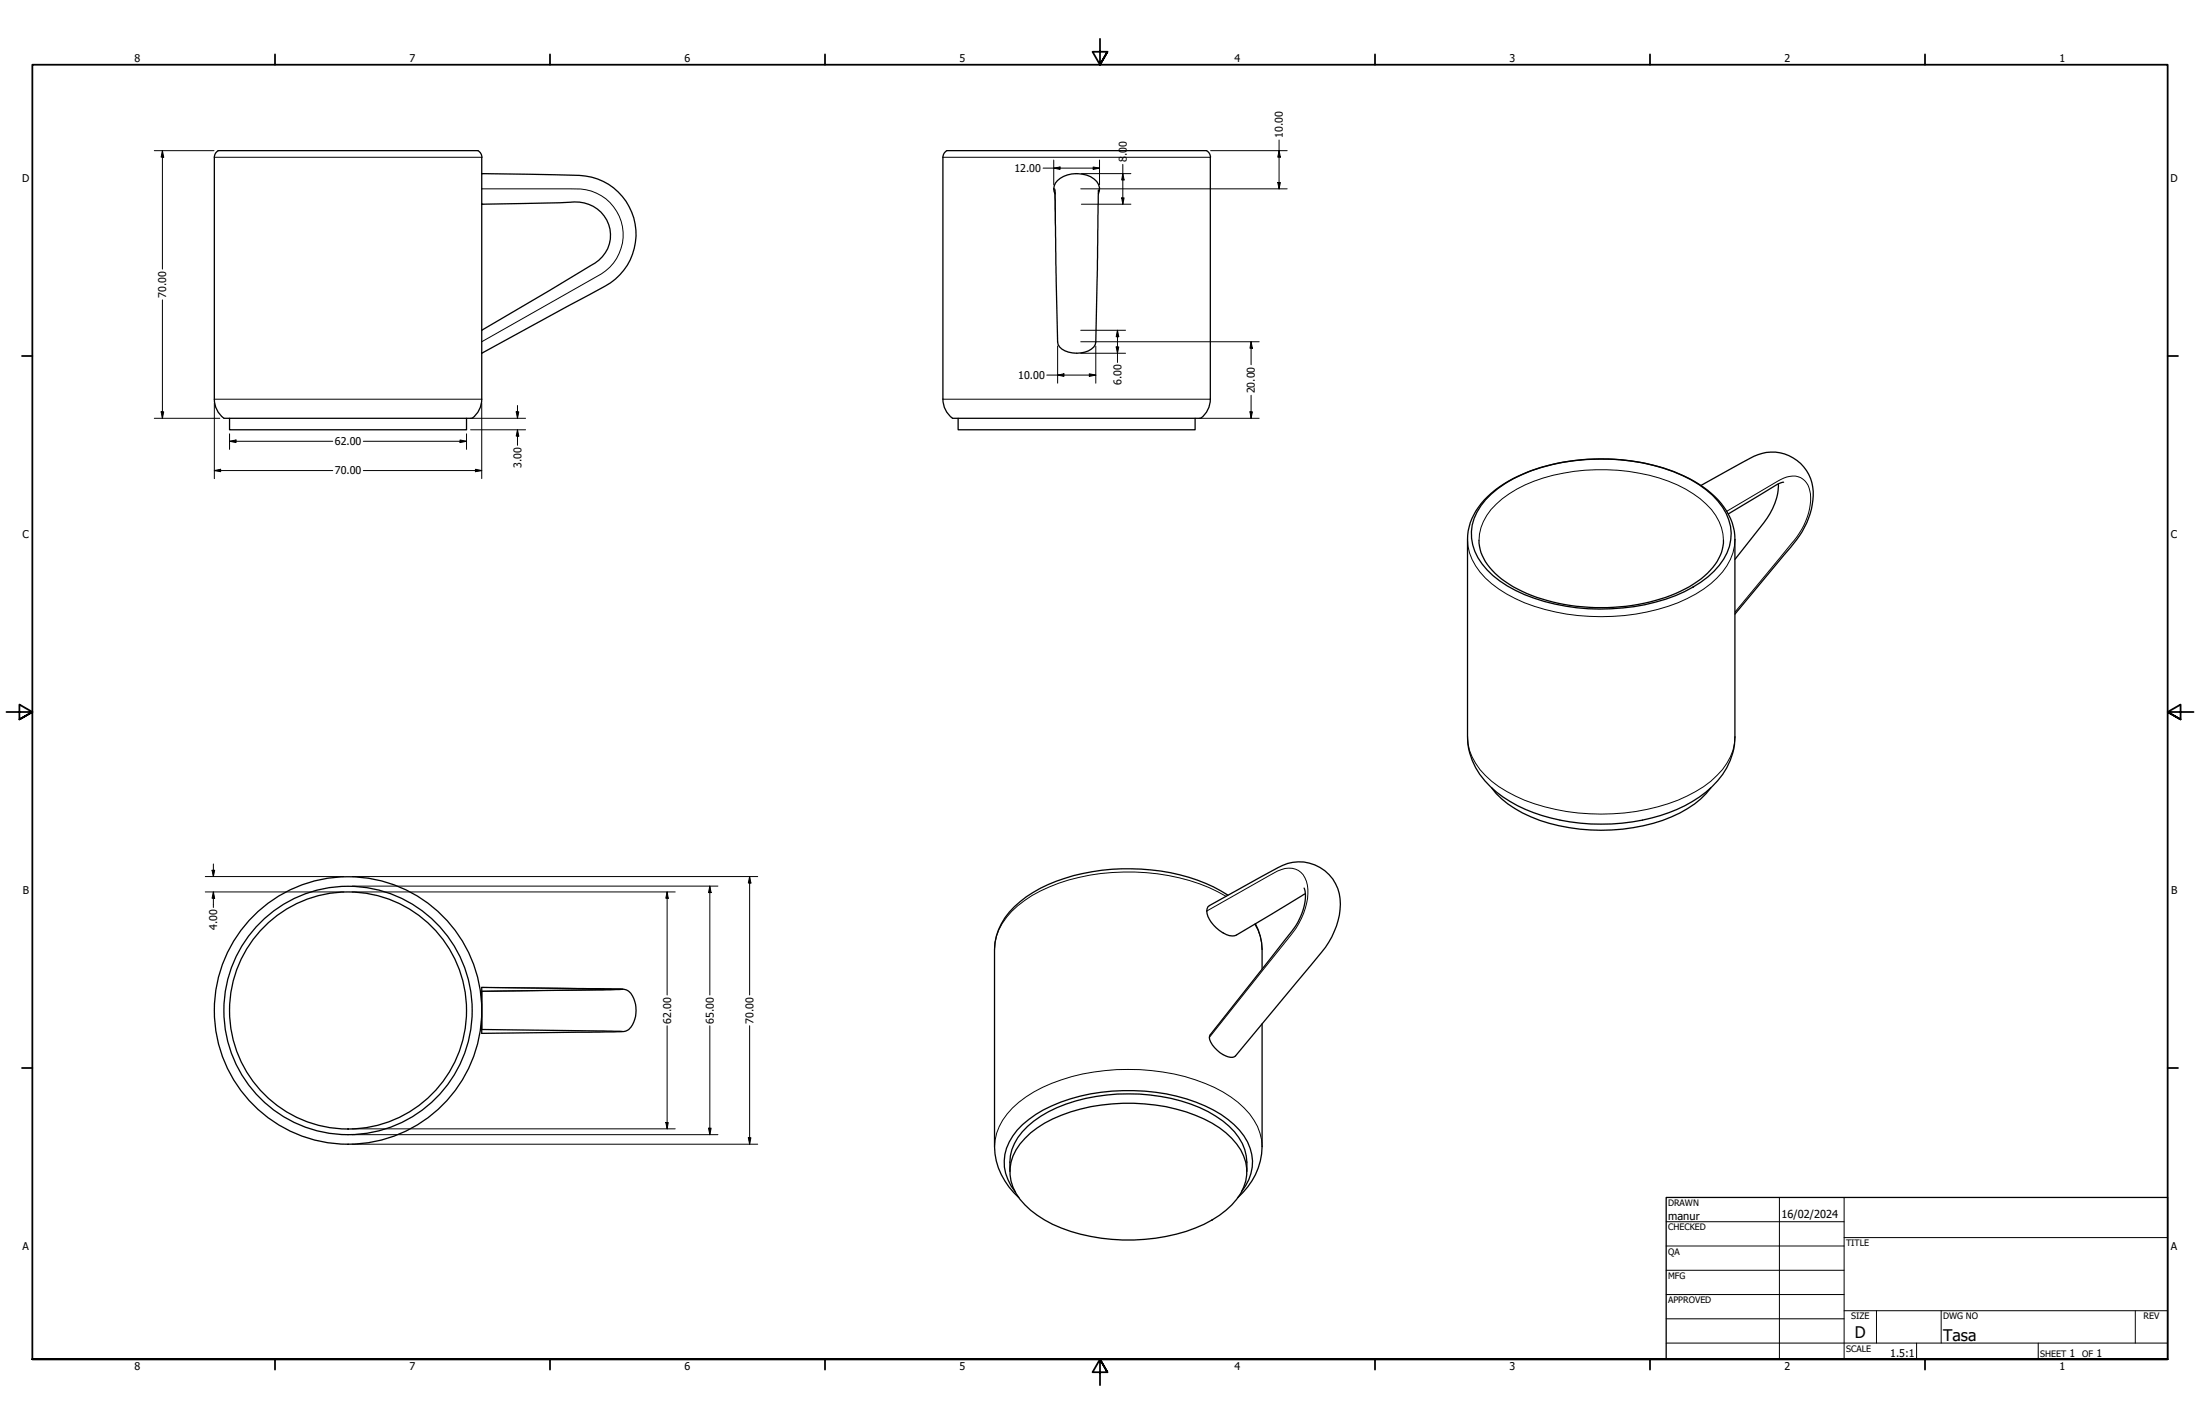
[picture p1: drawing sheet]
<svg xmlns="http://www.w3.org/2000/svg" width="864mm" height="559mm" viewBox="0 0 864 559" stroke-linecap="round" stroke-linejoin="round" font-family="sans-serif">
<!-- layer: Visible (ANSI) -->
<g fill="none" stroke="#000" stroke-width=".51">
<path d="M85.6 59.1h102M85.6 59.1l-1.1 1.1-.4 1.6v94.9a9.4 9.4 0 0 0 3.8 7.4M187.7 59.1l1.1 1.1 .4 1.6M371.6 59.1l-1.1 1.1-.4 1.6v94.9a9.4 9.4 0 0 0 3.8 7.4M371.7 59.1h101.9M473.7 59.1l1.1 1.1 .4 1.6M189.1 68.1l28.8 .5a42.9 42.9 0 0 1 16.7 1.6 23.2 23.2 0 0 1 15.1 21.3 23.2 23.2 0 0 1-14.2 21.9l-46.4 25.2M189.1 61.7v67.9M414.1 74.5l1.1 59.7a5.7 5.7 0 0 0 5.8 4.3 8.9 8.9 0 0 0 9-3.3l.8-29.3 .4-31.4M414.1 76.1a5 5 0 0 1 3.4-6.9 11.9 11.9 0 0 1 13 2 4.3 4.3 0 0 1 .7 4.9M475.1 61.7v94.9a9.4 9.4 0 0 1-3.7 7.5M189.1 80.1l30.7-.5a25.8 25.8 0 0 1 11.3 .6 12.9 12.9 0 0 1 8.6 11.7 12.9 12.9 0 0 1-7.8 12.3l-42.8 25.4"/>
<path d="M189.1 138.6v18a9.4 9.4 0 0 1-3.7 7.5M189.1 129.6v9M87.9 164.1h97.5M90.1 164.1v4.6h93v-4.6M373.9 164.1h97.5M376.1 164.1v4.6h93v-4.6M584 194.8a59.9 59.9 0 0 1 32.1-13.8 79.5 79.5 0 0 1 48.9 7.8 29.5 29.5 0 0 1 15.8 19.5l.2 3.4v77.5a27.8 27.8 0 0 1-11.3 21.6 63.8 63.8 0 0 1-37 12.5 70.8 70.8 0 0 1-42.7-10.6 29.1 29.1 0 0 1-13.9-21.9v-79.1a23.2 23.2 0 0 1 7.9-16.9zM585.5 193.8a58.9 58.9 0 0 1 32.4-13 79.4 79.4 0 0 1 45.9 7.5 30.4 30.4 0 0 1 14.8 15.7 19.1 19.1 0 0 1-5.8 20.2 53.4 53.4 0 0 1-27.1 13.1 81.2 81.2 0 0 1-50.8-5.6 32.5 32.5 0 0 1-16-15.4 18.7 18.7 0 0 1 4.3-20.2zM667.7 190.5l16.6-9.2a21.5 21.5 0 0 1 12.6-3.9 16.5 16.5 0 0 1 14.5 20.6 37.7 37.7 0 0 1-11 19.7l-19.4 23.3M698.1 189.9a22.5 22.5 0 0 1-5.9 15.5l-11.2 14.1M700.2 189.2l-2.7 1-19.1 11.5M580.6 212a19.1 19.1 0 0 0 7.5 14.1 59 59 0 0 0 33.2 12 74.4 74.4 0 0 0 41.8-7.8 26.2 26.2 0 0 0 13-14.7l.4-3.6"/>
<path d="M585.5 309.2a42 42 0 0 0 22.6 13.9 75 75 0 0 0 51.3-4.1 34.4 34.4 0 0 0 12.2-9.8M482 351.3a74.8 74.8 0 0 0-45.6-10.2 69.3 69.3 0 0 0-33.6 10.9 26.2 26.2 0 0 0-12.4 20.5v77.5a27.7 27.7 0 0 0 9.5 20M511.9 348.5a14.9 14.9 0 0 1-1.2 10.9l-1.6 3.2-2.1 2.9-31.9 40.5a2.54 2.54 0 0 0 .2 3 10.9 10.9 0 0 0 8.6 5.9l1.1-.6 32.4-39a29.5 29.5 0 0 0 8.3-24.7 16.2 16.2 0 0 0-24.1-10.1l-26.8 14.8a3.9 3.9 0 0 0-.1 5.4 13.2 13.2 0 0 0 9 6.6l1.7-.4 27-16.2M492.8 362.5a22.1 22.1 0 0 1 2.6 10v7.8M189.1 387.5l51.8 .6a8.5 8.5 0 0 1 5.9 .9 11.3 11.3 0 0 1 0 15 6.6 6.6 0 0 1-4.5 .9l-53.2 .6zM244.2 388.2l-55.1 .8M189.1 404l55.1 .7M495.4 401.8v48.2a27 27 0 0 1-9.5 20M396.4 459.7a20.9 20.9 0 0 1 9.4-19.8 62.5 62.5 0 0 1 37.1-10.6 62.5 62.5 0 0 1 37.2 10.6 20.9 20.9 0 0 1 9.4 19.8M402.3 446.7a48.5 48.5 0 0 1 25.9-12.4 73.2 73.2 0 0 1 47.6 6.5 26.9 26.9 0 0 1 13.2 15.3 18.9 18.9 0 0 1-7.7 18.8 56.5 56.5 0 0 1-32 11.4 70.3 70.3 0 0 1-39.3-7.6 26.7 26.7 0 0 1-13.1-15.2 17.5 17.5 0 0 1 5.4-16.8zM398.5 467.6a18 18 0 0 1 .8-24.1 47.7 47.7 0 0 1 24.7-13.4 77.7 77.7 0 0 1 52.2 5.4 29.6 29.6 0 0 1 14.5 15.1 17.4 17.4 0 0 1-3.3 17"/>
<circle cx="136.6" cy="396.5" r="52.5"/>
<circle cx="136.6" cy="396.5" r="46.5"/>
<circle cx="136.6" cy="396.5" r="48.7"/>
</g>
<!-- layer: Visible Narrow (ANSI) -->
<g fill="none" stroke="#000" stroke-width=".39">
<path d="M84.1 61.7h105M189.1 74.1h34.5a18.2 18.2 0 0 1 18.4 8.8 18.2 18.2 0 0 1-1.1 20.3 20 20 0 0 1-6.8 5.4l-45 25.5M370.1 61.7h105M413.6 74.1l.5 .1 .2 14.4M84.1 156.7h105M370.1 156.7h105M576.1 211.7a24.5 24.5 0 0 0 12.2 19.4 73 73 0 0 0 40.2 10.9 73 73 0 0 0 40.3-10.9 26.5 26.5 0 0 0 12-16.8l.2-2.6M580.6 212a20.9 20.9 0 0 1 9.1-16.3 62.4 62.4 0 0 1 36.7-11.4 67.2 67.2 0 0 1 38.3 9.5 24.1 24.1 0 0 1 11.6 15.8l.2 2.4M677.8 200.7l19.9-11.8a9.1 9.1 0 0 1 9.9-.9 9.5 9.5 0 0 1 3.2 8.7 28.7 28.7 0 0 1-7.7 16.7l-22.1 26.8M576.1 289.2a22.7 22.7 0 0 0 9.4 17.4 67.5 67.5 0 0 0 38.5 12.7 78.1 78.1 0 0 0 41.7-8.7 31.3 31.3 0 0 0 14.6-16.2l.7-5.2M473.7 357.5l24.6-14a14 14 0 0 1 8.9-2.8 7.7 7.7 0 0 1 6.2 8.3 28.1 28.1 0 0 1-7.2 18.6l-31.5 39.5M481.3 351.7a80.9 80.9 0 0 0-53.4-8.3 61.3 61.3 0 0 0-28.4 12 23.2 23.2 0 0 0-9.1 17.1"/>
<path d="M492.6 362.6a18.4 18.4 0 0 1 2.8 9.9M189.1 387.5l55.5 .7-55.5 .8M390.4 450a24.6 24.6 0 0 1 12.3-19.5 72.3 72.3 0 0 1 40.2-10.8 72.3 72.3 0 0 1 40.3 10.8 26.5 26.5 0 0 1 12 16.8l.2 2.7"/>
</g>
<!-- layer: Visible (ANSI) -->
<g fill="#000">
<circle cx="189.1" cy="68.1" r=".25"/>
<circle cx="189.1" cy="80.1" r=".25"/>
</g>
<!-- layer: Border (ANSI) -->
<g fill="none" stroke="#000" stroke-width=".7">
<path d="M431.8 15.2v10.2l-2.9-5.1h5.8l-2.9 5.1 2.9-5.1M107.9 21.3v4.1M215.9 21.3v4.1M323.8 21.3v4.1M539.8 21.3v4.1M647.7 21.3v4.1M755.6 21.3v4.1M8.6 139.7h4.1M850.9 139.7h4.1M2.5 279.4h10.2l-5.1-2.9v5.8l5.1-2.9-5.1 2.9M861.1 279.4h-10.2l5.1-2.9v5.8l-5.1-2.9 5.1 2.9M8.6 419.1h4.1"/>
<path d="M850.9 419.1h4.1M12.7 533.4v-508h838.2v508h-838.2h838.2M107.9 533.4v4.1M215.9 533.4v4.1M323.8 533.4v4.1M434.7 538.5l-2.9-5.1 2.9 5.1h-5.8l2.9-5.1v10.2M539.8 533.4v4.1M647.7 533.4v4.1M755.6 533.4v4.1"/>
</g>
<!-- layer: Title (ANSI) -->
<g fill="none" stroke="#000" stroke-width=".39">
<path d="M654 479.4h69.9M698.5 469.9v63.5M723.9 469.9v63.5M654 488.9h69.9M654 498.5h69.9M723.9 485.6h127M654 508h69.9M654 517.5h69.9M723.9 514.3h127M736.6 514.3v12.7M762 514.3v12.7M838.2 514.3v12.7"/>
<path d="M654 527h196.9M752.3 527v6.4M800.1 527v6.4"/>
</g>
<path d="M654 469.9h196.9v63.5h-196.9z" fill="none" stroke="#000" stroke-width=".51"/>
<!-- layer: Dimension (ANSI) -->
<g fill="none" stroke="#000" stroke-width=".39">
<path d="M60.6 59.1h23.4M63.8 59.1l.5 2.6h-1.1zM63.8 59.1v46.5M475.2 59.1h30.1M502.1 59.1l.5 2.6h-1zM502.1 54.9v19.2M409.4 66h22.2M413.6 66l2.5-.5v1zM413.6 62.8v9.7M424.2 74.1h81.1M424.5 68.1h19.4M429.1 65.5l2.5 .5-2.5 .5z"/>
<path d="M431.6 62.8v9.7M440.3 77.7h1l-.5 2.4zM440.8 68.1l.5 2.5h-1zM440.8 64.5v15.6M501.6 71.6h1l-.5 2.5zM424.5 80.1h19.4M63.8 117.7v46.4M415.2 135.8v14.6M424.2 129.6h17.6M424.2 138.6h17.6M424.2 134.1h70.1M430.1 135.8v14.6"/>
<path d="M438.1 136.1h1.1l-.5 2.5zM438.7 129.6l.5 2.5h-1.1zM438.7 129.6v12.6M491.1 134.1l.5 2.6h-.9zM491.1 134.1v9M84.1 158.2v29.6M189.1 158.2v29.6M203.1 159.1v5M410.9 147.2h19.2M415.2 147.2l2.4-.5v1zM427.6 146.7l2.5 .5-2.5 .5zM491.1 155.1v9"/>
<path d="M60.6 164.1h25.7M63.2 161.6h1.1l-.5 2.5zM90.1 173.2l2.5-.5v1zM90.1 173.2h40.5M90.1 170.2v6.1M142.6 173.2h40.5M180.6 172.7l2.5 .5-2.5 .5zM183.1 170.2v6.1M184.7 164.1h21.6M184.7 168.7h21.6M202.6 161.6h1l-.5 2.5zM203.1 168.7l.5 2.4h-1z"/>
<path d="M203.1 168.7v6.1M470.7 164.1h23.6M490.7 161.6h.9l-.5 2.5zM84.1 184.7l2.5-.6v1zM84.1 184.7h46.5M142.6 184.7h46.5M186.6 184.1l2.5 .6-2.5 .4zM83.8 339v5M80.6 350h54.4M80.6 344h54.4M83.2 341.5h1.1l-.5 2.5zM83.8 350l.5 2.5h-1.1z"/>
<path d="M83.8 350v6.1M138.2 350h126.8M138.2 344h159.2M138.2 347.7h143.6M261.9 350l.4 2.5h-.9zM261.9 350v40.5M278.6 347.7l.5 2.6h-1zM278.6 347.7v42.8M294.3 344l.5 2.5h-1zM294.3 344v46.5M261.9 402.5v40.5M278.6 402.5v42.8"/>
<path d="M294.3 402.5v46.5M138.2 443h126.8M138.2 449h159.2M138.2 445.3h143.6M261.4 440.5h.9l-.4 2.5zM278.1 442.7h1l-.5 2.6zM293.8 446.5h1l-.5 2.5z"/>
</g>
<g fill="#000">
<path d="M63.8 59.1l.5 2.6h-1.1zM413.6 66l2.5-.5v1zM429.1 65.5l2.5 .5-2.5 .5zM440.3 77.7h1l-.5 2.4zM440.8 68.1l.5 2.5h-1zM501.6 71.6h1l-.5 2.5zM502.1 59.1l.5 2.6h-1zM438.1 136.1h1.1l-.5 2.5zM438.7 129.6l.5 2.5h-1.1zM491.1 134.1l.5 2.6h-.9zM415.2 147.2l2.4-.5v1zM427.6 146.7l2.5 .5-2.5 .5z"/>
<path d="M63.2 161.6h1.1l-.5 2.5zM90.1 173.2l2.5-.5v1zM180.6 172.7l2.5 .5-2.5 .5zM202.6 161.6h1l-.5 2.5zM203.1 168.7l.5 2.4h-1zM490.7 161.6h.9l-.5 2.5zM84.1 184.7l2.5-.6v1zM186.6 184.1l2.5 .6-2.5 .4zM83.2 341.5h1.1l-.5 2.5zM83.8 350l.5 2.5h-1.1zM261.9 350l.4 2.5h-.9zM278.6 347.7l.5 2.6h-1z"/>
<path d="M294.3 344l.5 2.5h-1zM261.4 440.5h.9l-.4 2.5zM278.1 442.7h1l-.5 2.6zM293.8 446.5h1l-.5 2.5z"/>
</g>
<g font-size="6.3">
<text x="728.1" y="524.9">D</text>
<text x="762.8" y="526.2">Tasa</text>
</g>
<g font-size="4.3">
<text x="654.8" y="478.6">manur</text>
<text x="699.3" y="478">16/02/2024</text>
</g>
<g font-size="4.2">
<text x="52.8" y="24.4">8</text>
<text x="160.8" y="24.4">7</text>
<text x="268.7" y="24.4">6</text>
<text x="376.7" y="24.4">5</text>
<text x="484.6" y="24.4">4</text>
<text x="592.6" y="24.4">3</text>
<text x="700.5" y="24.4">2</text>
<text x="808.5" y="24.4">1</text>
<text x="503.6" y="54.1" transform="rotate(-90 503.6 54.1)">10.00</text>
<text x="442.3" y="63.7" transform="rotate(-90 442.3 63.7)">8</text>
<text x="442.3" y="61.4" transform="rotate(-90 442.3 61.4)">.00</text>
<text x="8.8" y="71.4">D</text>
<text x="398.2" y="67.5">12.00</text>
<text x="852" y="71.4">D</text>
<text x="65.3" y="116.8" transform="rotate(-90 65.3 116.8)">70.00</text>
<text x="399.7" y="148.7">10.00</text>
<text x="440.2" y="151.2" transform="rotate(-90 440.2 151.2)">6.00</text>
<text x="492.6" y="154.4" transform="rotate(-90 492.6 154.4)">20.00</text>
<text x="131.4" y="174.7">62.00</text>
<text x="204.7" y="183.7" transform="rotate(-90 204.7 183.7)">3.00</text>
<text x="131.4" y="186.2">70.00</text>
<text x="8.9" y="211.1">C</text>
<text x="852.2" y="211.1">C</text>
<text x="9" y="350.8">B</text>
<text x="852.2" y="350.8">B</text>
<text x="85.3" y="365.1" transform="rotate(-90 85.3 365.1)">4.00</text>
<text x="263.4" y="401.7" transform="rotate(-90 263.4 401.7)">62.00</text>
<text x="280.2" y="401.7" transform="rotate(-90 280.2 401.7)">65.00</text>
<text x="295.8" y="401.7" transform="rotate(-90 295.8 401.7)">70.00</text>
<text x="8.9" y="490.5">A</text>
<text x="852.2" y="490.5">A</text>
<text x="742" y="532.6">1.5:1</text>
<text x="812.4" y="532.6">1</text>
<text x="823" y="532.6">1</text>
<text x="52.8" y="537.5">8</text>
<text x="160.8" y="537.5">7</text>
<text x="268.7" y="537.5">6</text>
<text x="376.7" y="537.5">5</text>
<text x="484.6" y="537.5">4</text>
<text x="592.6" y="537.5">3</text>
<text x="700.5" y="537.5">2</text>
<text x="808.5" y="537.5">1</text>
</g>
<g font-size="3.5">
<text x="654.8" y="473.2">DRAWN</text>
<text x="654.8" y="482.8">CHECKED</text>
<text x="724.7" y="488.9">TITLE</text>
<text x="654.8" y="492.3">QA</text>
<text x="654.8" y="501.8">MFG</text>
<text x="654.8" y="511.4">APPROVED</text>
<text x="726.7" y="517.7">SIZE</text>
<text x="762.8" y="517.7">DWG NO</text>
<text x="841.4" y="517.7">REV</text>
<text x="724.7" y="530.4">SCALE</text>
<text x="800.9" y="532.6">SHEET</text>
<text x="817.4" y="532.6">OF</text>
</g>
</svg>
